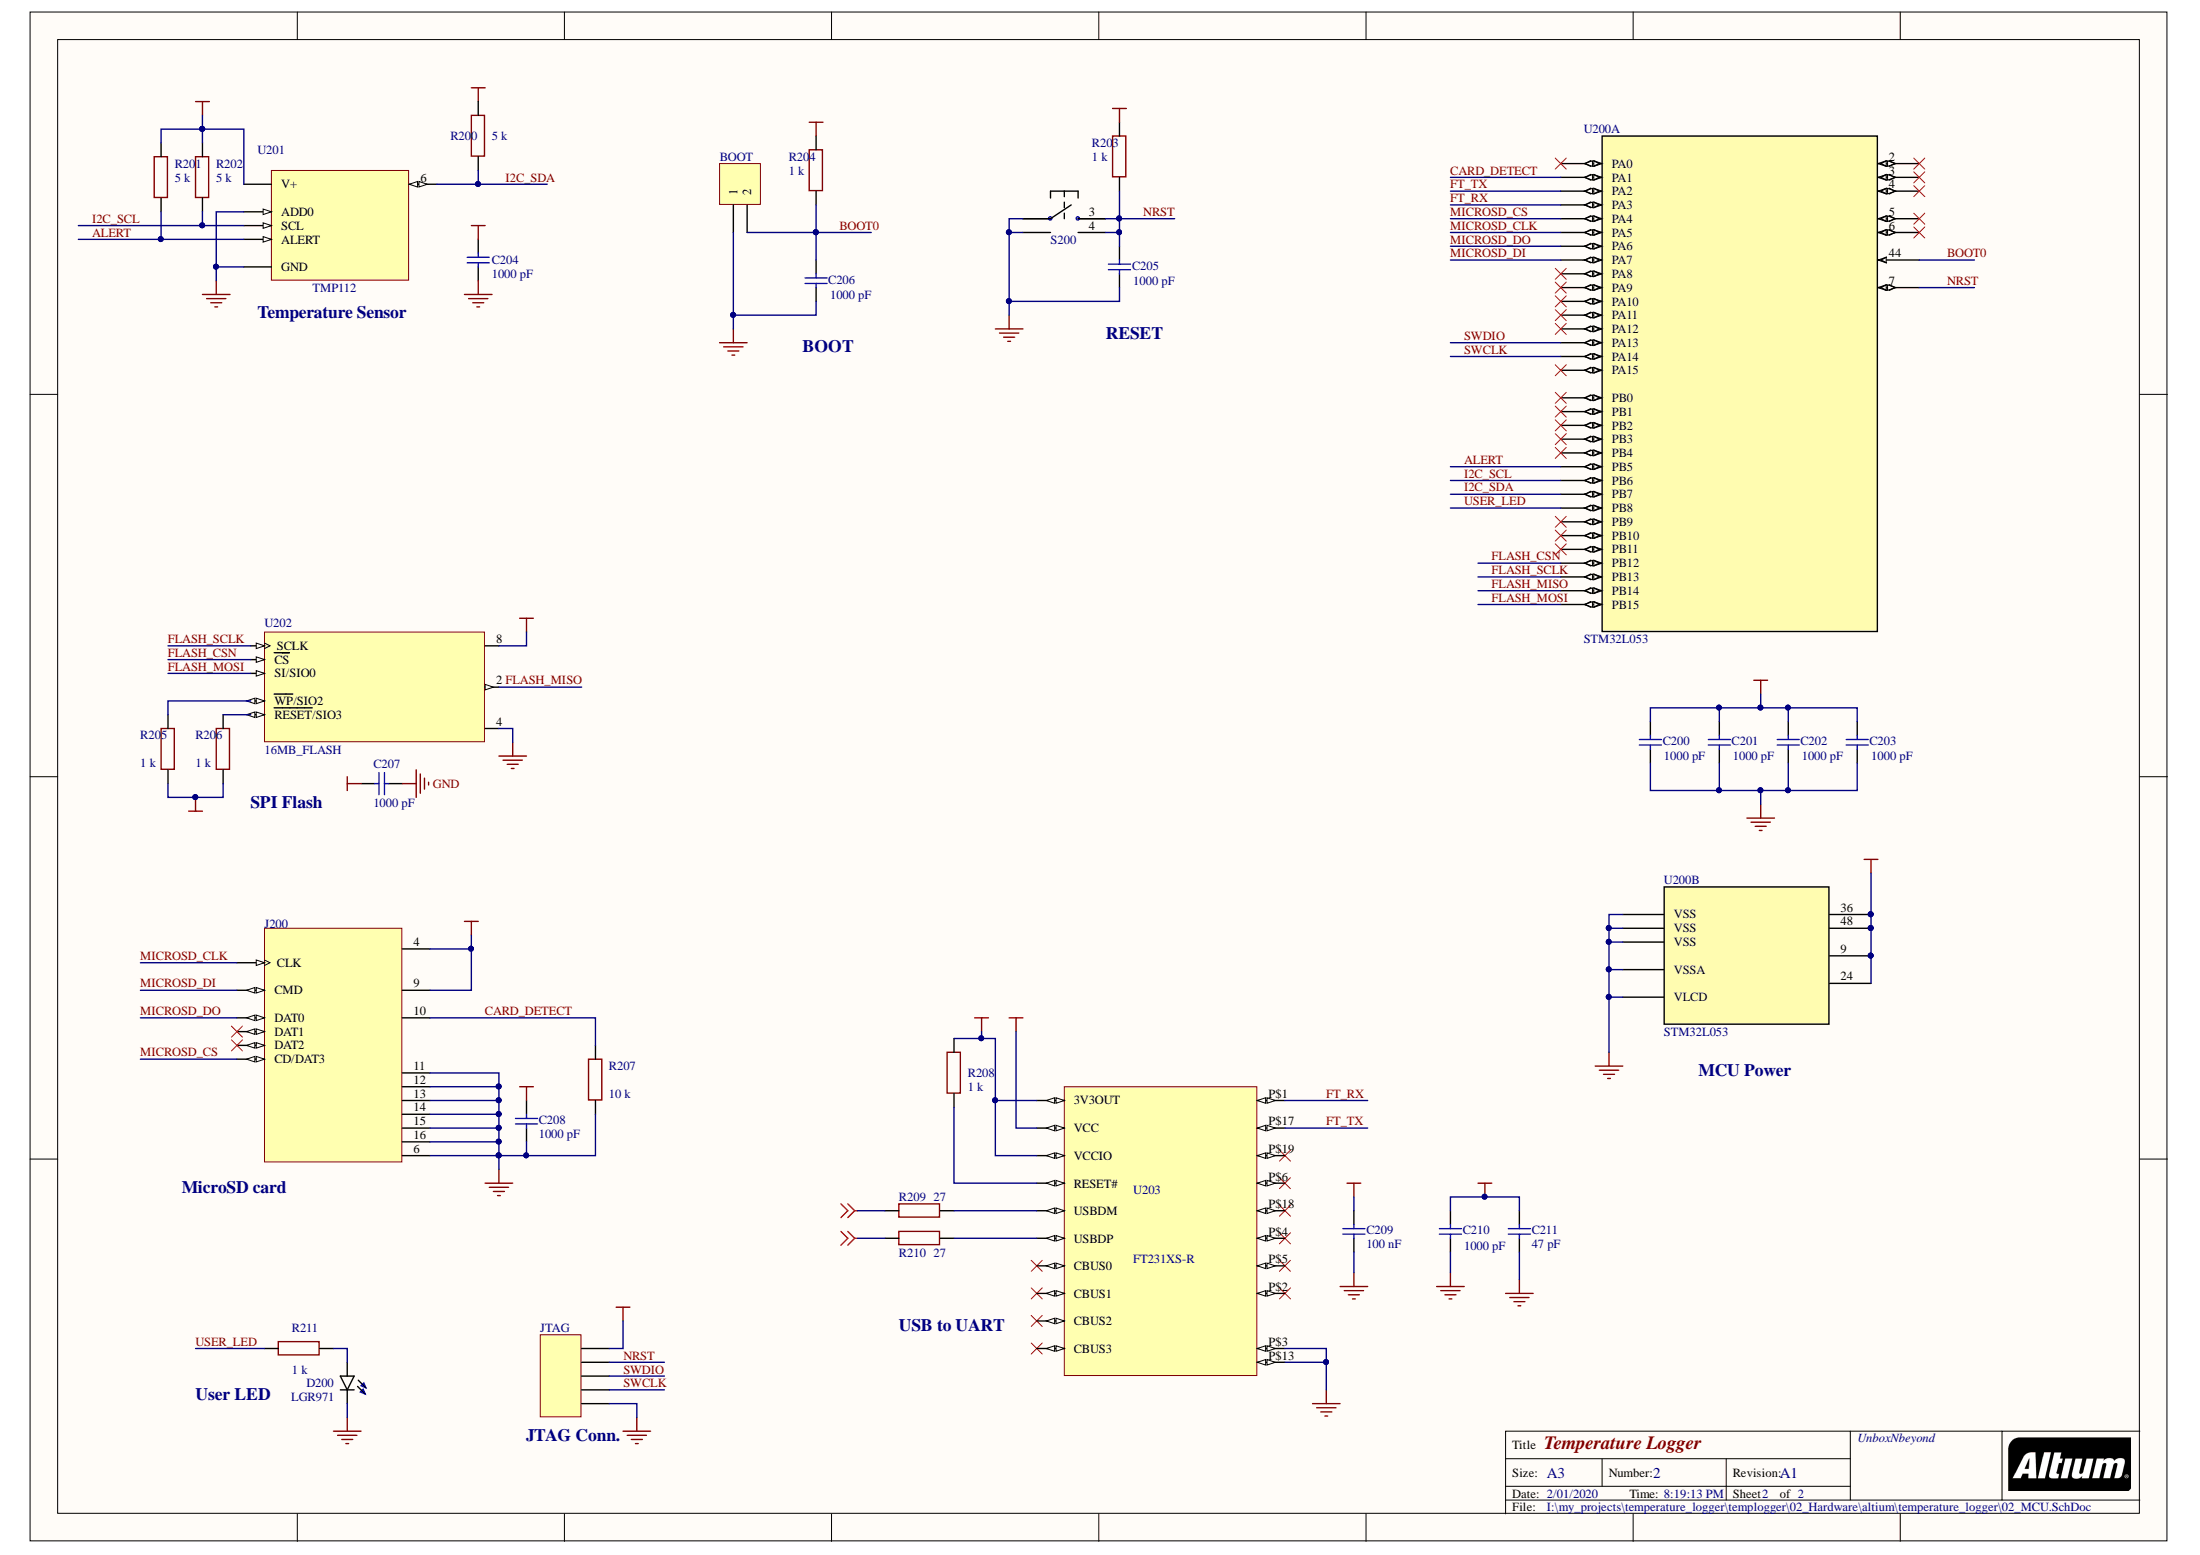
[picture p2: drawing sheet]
# Altium project temperature_logger.PrjPcb
1 sheet, 33 parts. Net scope: global (net labels, ports and power ports of the same name join across sheets).
Board files: temperature_logger_pcb_v1.PcbDoc, temperature_logger_pcb_v2.PcbDoc, temperature_logger_pcb_v3.PcbDoc, temperature_logger_pcb.PcbDoc

## Sheet 02_MCU.SchDoc: Temperature Logger
size A3; Organization: UnboxNbeyond; DocumentNumber: 2; Revision: A1; SheetNumber: 2; SheetTotal: 2

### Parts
BOOT  (no value)  [HDR1X2]
C200  1000 pF  [C0805]
C201  1000 pF  [C0805]
C202  1000 pF  [C0805]
C203  1000 pF  [C0805]
C204  1000 pF  [C0805]
C205  1000 pF  [C0805]
C206  1000 pF  [C0805]
C207  1000 pF  [C0805]
C208  1000 pF  [C0805]
C209  100 nF  [C0805]
C210  1000 pF  [C0805]
C211  47 pF  [C0805]
D200  LGR971  [D0805]
J200  MicroSD  [MicroSD]  (value not drawn)
JTAG  (no value)  [HDR1X5]
R200  5 k  [R0805]
R201  5 k  [R0805]
R202  5 k  [R0805]
R203  1 k  [R0805]
R204  1 k  [R0805]
R205  1 k  [R0805]
R206  1 k  [R0805]
R207  10 k  [R0805]
R208  1 k  [R0805]
R209  27  [R0805]
R210  27  [R0805]
R211  1 k  [R0805]
S200  Switch_tactile  [Tactile1]  (value not drawn)
U200  STM32L053  [LQFP48-7x7mm]  (parts A,B of 2)
U201  TMP112  [SOT563]
U202  16MB_FLASH  [8-SOIC]
U203  FT231XS-R  [SSOP20]

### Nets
3V: C200.2 C201.2 C202.2 C203.2 C204.2 C207.2 C208.1 C209.2 J200.4(VDD) J200.9(SWA) JTAG.5 R200.1 R201.1 R202.1 R203.1 R204.1 R205.1 R206.1 R208.1 U200.9(VDDA) U200.24(VDD_USB) U200.36(VDD) U200.48(VDD) U201.5(V+) U202.8(VCC) U203.P$10(3V3OUT) U203.P$20(VCCIO)
5V: C210.2 C211.2 U203.P$12(VCC)
GND: BOOT.1 C200.1 C201.1 C202.1 C203.1 C204.1 C205.1 C206.1 C207.1 C208.2 C209.1 C210.1 C211.1 D200.C J200.6(VSS) J200.11(GND) J200.12(GND) J200.13(GND) J200.14(GND) J200.15(GND) J200.16(GND) JTAG.1 R207.2 S200.1(P$1) S200.2(P$1) U200.1(VLCD) U200.8(VSSA) U200.23(VSS) U200.35(VSS) U200.47(VSS) U201.2(GND) U201.4(ADD0) U202.4(GND) U203.P$3(GND) U203.P$13(GND)
ALERT: R201.2 U200.41(PB5) U201.3(ALERT)
BOOT0: BOOT.2 C206.2 R204.2 U200.44(BOOT0)
CARD_DETECT: J200.10(SWB) R207.1 U200.11(PA1)
FLASH_CSN: U200.25(PB12) U202.1(~{CS})
FLASH_MISO: U200.27(PB14) U202.2(SO/SIO1)
FLASH_MOSI: U200.28(PB15) U202.5(SI/SIO0)
FLASH_SCLK: U200.26(PB13) U202.6(SCLK)
FT_RX: U200.13(PA3) U203.P$1(RXD)
FT_TX: U200.12(PA2) U203.P$17(TXD)
I2C_SCL: R202.2 U200.42(PB6) U201.1(SCL)
I2C_SDA: R200.2 U200.43(PB7) U201.6(SDA)
MICROSD_CLK: J200.5(CLK) U200.15(PA5)
MICROSD_CS: J200.2(CD/DAT3) U200.14(PA4)
MICROSD_DI: J200.3(CMD) U200.17(PA7)
MICROSD_DO: J200.7(DAT0) U200.16(PA6)
NRST: C205.2 JTAG.4 R203.2 S200.3(P$2) S200.4(P$2) U200.7(NRST)
SWCLK: JTAG.2 U200.37(PA14)
SWDIO: JTAG.3 U200.34(PA13)
USB_DM: R209.2 ; off-sheet USB_DM
USB_DP: R210.2 ; off-sheet USB_DP
USER_LED: R211.2 U200.45(PB8)
NetD200_A: D200.A R211.1
NetR205_2: R205.2 U202.3(~{WP}/SIO2)
NetR206_2: R206.2 U202.7(~{RESET}/SIO3)
NetR208_2: R208.2 U203.P$11(RESET#)
NetR209_1: R209.1 U203.P$9(USBDM)
NetR210_1: R210.1 U203.P$8(USBDP)

Not connected (* = marked no-connect by the designer): J200 1(DAT2)* 8(DAT1)*; U200 2(PC13)* 3(PC14-OSC32_IN)* 4(PC15-OSC32_OUT)* 5(PH0-OSC_IN)* 6(PH1-OSC_OUT)* 10(PA0)* 18(PB0)* 19(PB1)* 20(PB2)* 21(PB10)* 22(PB11)* 29(PA8)* 30(PA9)* 31(PA10)* 32(PA11)* 33(PA12)* 38(PA15)* 39(PB3)* 40(PB4)* 46(PB9)*; U203 P$2(RI#)* P$4(DSR#)* P$5(DCD#)* P$6(CTS#)* P$7(CBUS2)* P$14(CBUS1)* P$15(CBUS0)* P$16(CBUS3)* P$18(DTR#)* P$19(RTS#)*

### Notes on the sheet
- (near U201) Temperature Sensor
- (near C206) BOOT
- (near C205) RESET
- SPI Flash
- MCU Power
- (near J200) MicroSD card
- USB to UART
- (near R211) User LED
- (near JTAG) JTAG Conn.
